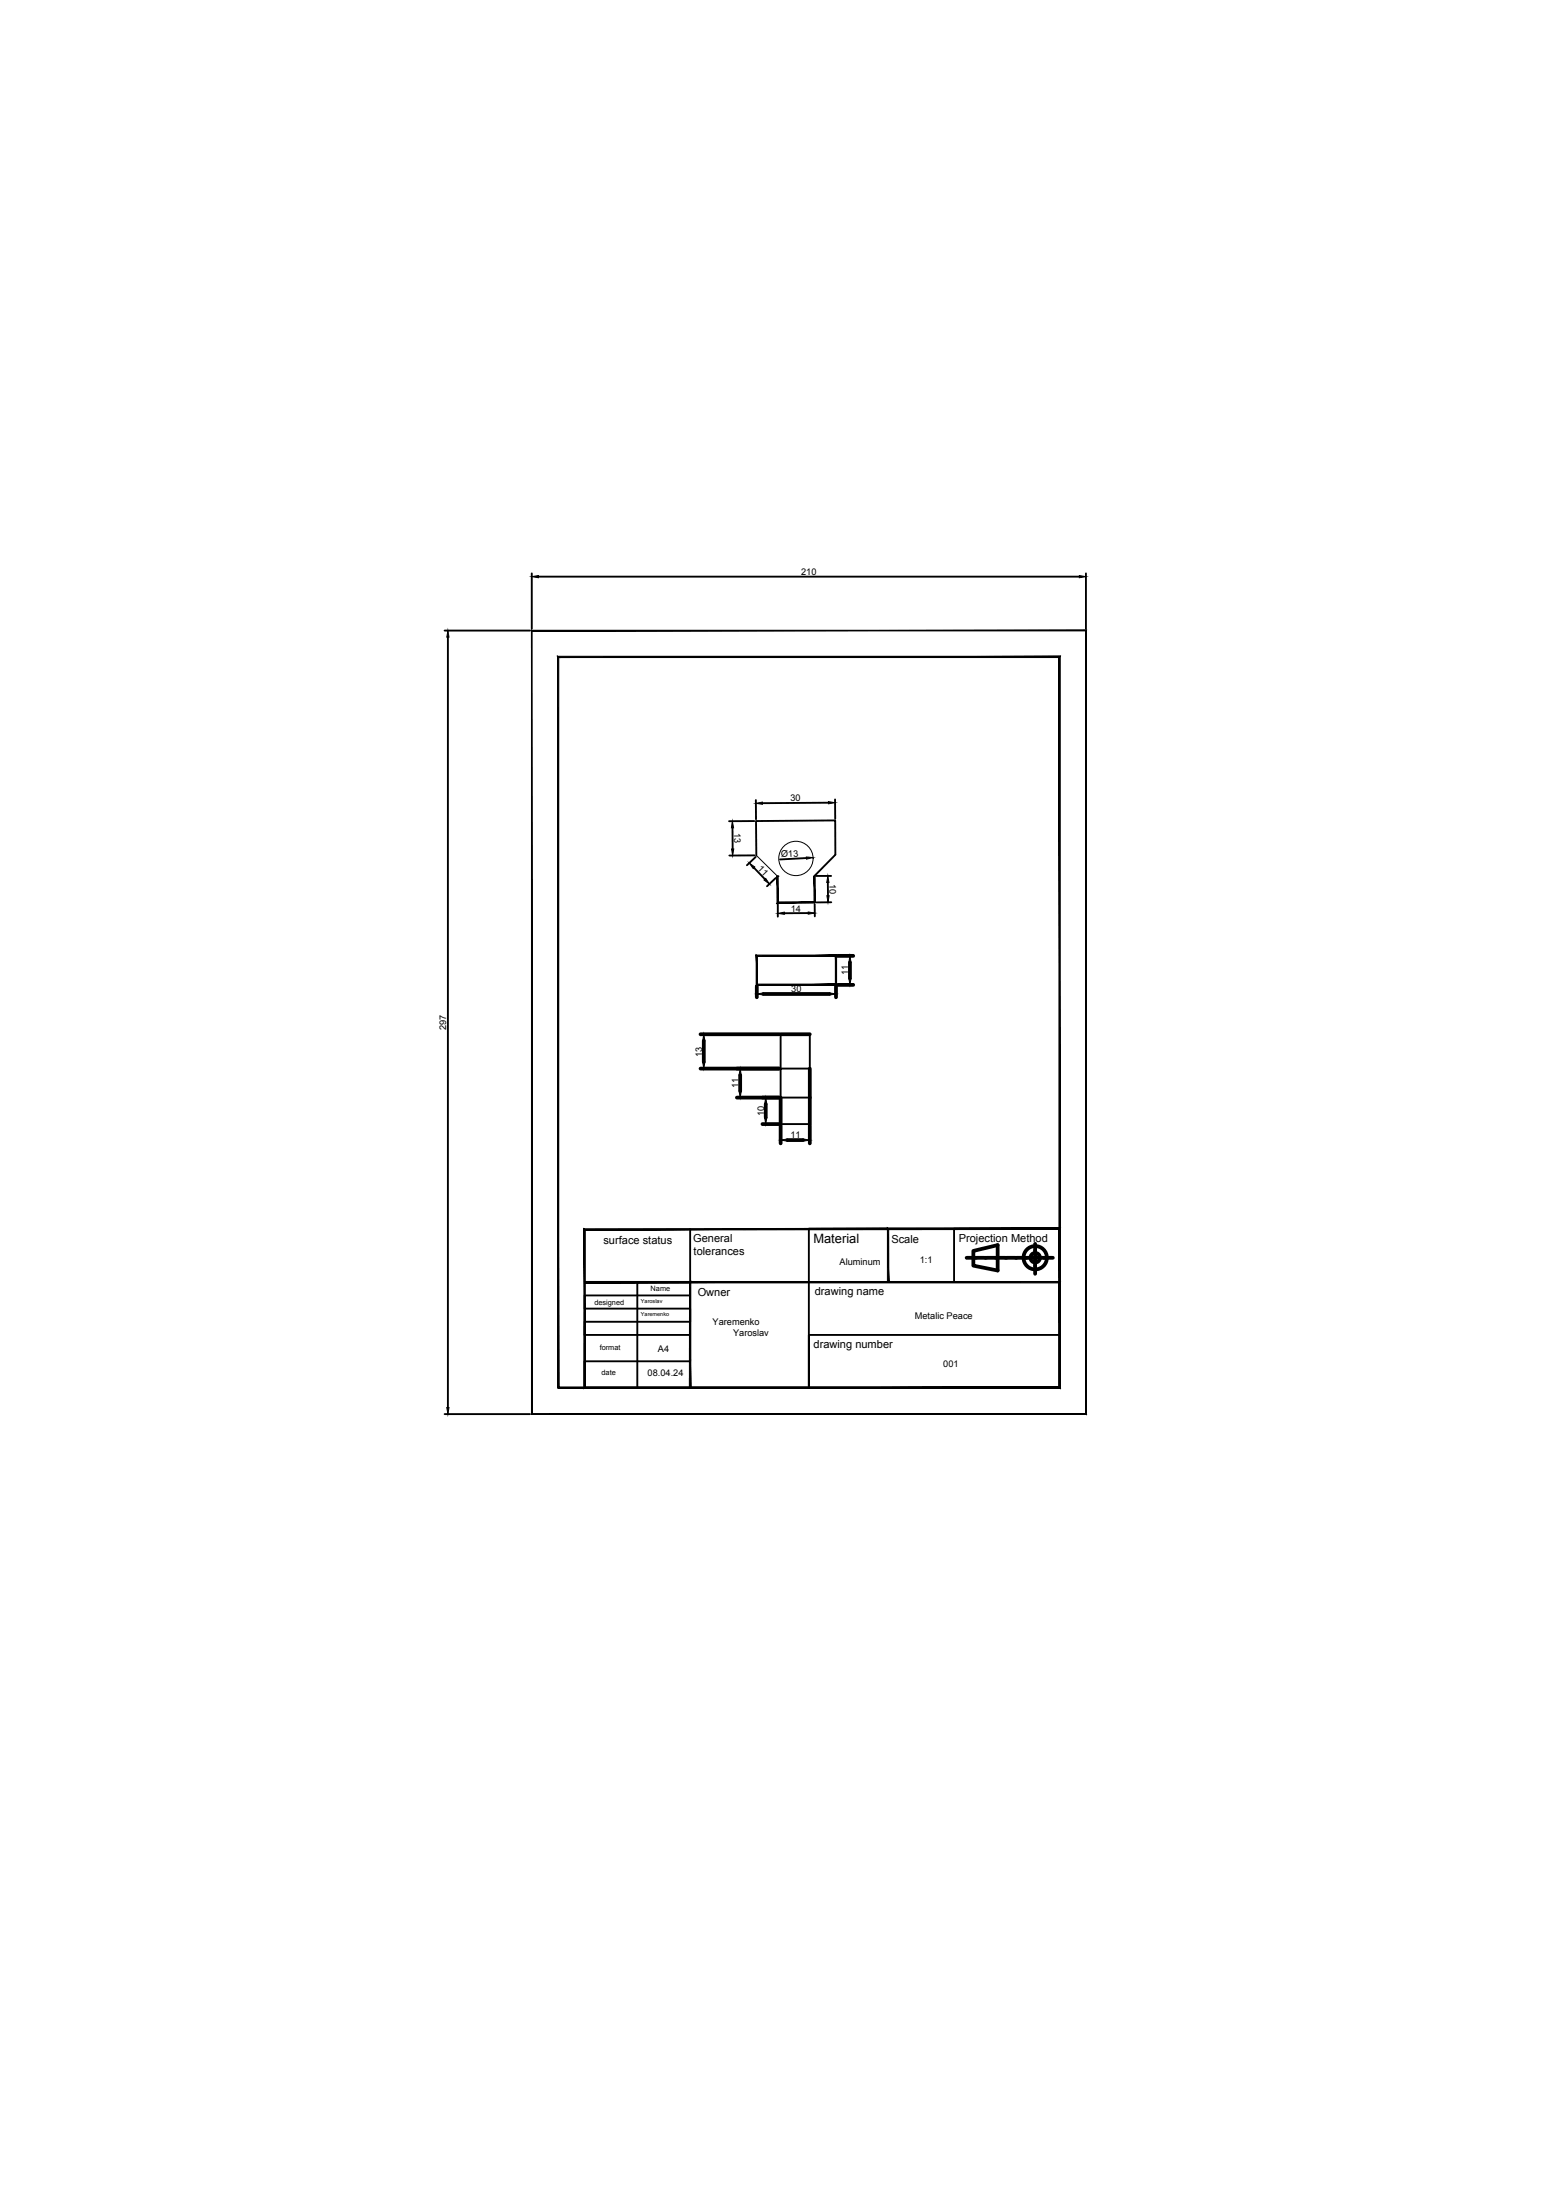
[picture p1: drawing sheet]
<svg xmlns="http://www.w3.org/2000/svg" width="210mm" height="297mm" viewBox="0 0 210 297" stroke-linecap="round" stroke-linejoin="round" font-family="sans-serif">
<!-- layer: 0 -->
<g fill="#000" stroke="#000" stroke-width=".13">
<path d="M71.8 77.9l.9-.2v.3zM145.7 77.7l.9 .2-.9 .1zM60.5 85.1l.1 .9h-.3zM98.9 110.9l.1 .9h-.3zM98.7 114.6h.3l-.1 .9zM101.1 116.5l.8 .6-.2 .2zM102 108.5l.9-.2v.3zM103.1 118.8l.3-.2 .5 .8zM108.8 115.7l.9 .1-.8 .2zM111.8 108.2l.9 .2-.9 .1zM111.7 118.3l.2 .9h-.3zM102.2 134.2l.8-.1v.3z"/>
<path d="M105 123.3l.9-.1v.3zM109.1 123.1l.9 .2-.9 .1zM111.6 120.9h.3l-.1 .9zM112 134.1l.8 .1-.8 .2zM114.7 129.1l.2 .8h-.3zM114.6 132.1h.3l-.2 .9zM95 139.6l.2 .9h-.3zM94.9 143.4h.3l-.2 .9zM99.9 144.3l.2 .9h-.3zM99.8 147.3h.3l-.2 .9zM103.4 148.2l.1 .9h-.3zM103.2 150.9h.3l-.1 .9z"/>
<path d="M105.4 153.9l.9-.1v.3zM108.4 153.8l.9 .1-.9 .2zM60.3 190h.3l-.1 .9z"/>
<path d="M102.1 129l.1 .1 10.7-.1zM102.2 129.1l10.7-.1-.1 .1zM112.9 129l-.1 .1 .1 4zM112.8 129.1l.1 4-.1-.2zM102.1 133.1h10.8l-.1-.2zM102.2 132.9h10.6l-10.7 .2zM102.1 129v4.1l.1-.2zM102.1 129l.1 .1v3.8z"/>
<path d="M109.9 118.3v3.5h.2zM109.9 118.3h.1l.1 3.5z"/>
<path d="M104.9 122l5.1-.1v-.1zM104.9 122l.2-.2h4.9zM104.9 118.3v3.7l.2-.2zM104.9 118.3h.1l.1 3.5z"/>
<path d="M78.9 173v.2l14.3-.2zM78.9 173.2l14.3-.2-.1 .2zM93.2 173l-.1 .2 .1 14.2zM93.1 173.2l.1 14.2h-.1z"/>
<path d="M120 166h23v-.2zM119.8 165.8h23.2l-23 .2zM119.8 165.8l.2 7.2v-7zM119.8 165.8l.2 7.2h-.2z"/>
<path d="M71.8 190.9v.1l74.7-.1zM71.8 191l74.7-.1 .1 .1zM146.5 85.2v105.7l.1 .1zM146.5 85.2l.1-.1v105.9zM71.8 85.2h74.7l.1-.1zM71.7 85.1h74.9l-74.8 .1zM71.7 85.1l.1 105.8v-105.7zM71.7 85.1l.1 105.8h-.1z"/>
<path d="M75.3 187.3v.2l67.6-.2zM75.3 187.5l67.6-.2 .2 .2zM142.9 88.8v98.5l.2 .2zM142.9 88.8l.2-.2v98.9zM75.4 88.8h67.5l.2-.2zM75.3 88.6h67.8l-67.7 .2zM75.3 88.6l.1 98.8v-98.6zM75.3 88.6l.1 98.8h-.1z"/>
<path d="M142.9 173.2v14.2h.2zM143.1 173v14.4l-.2-14.2zM78.9 173.2h64l.2-.2zM78.9 173h64.2l-64.2 .2z"/>
<path d="M78.8 187.5h64.2v-.2zM78.8 187.5l.2-.2h64zM78.8 165.9v21.6l.2-.2zM78.8 165.9l.2 .2v21.2zM78.8 165.9l.2 .2 64.1-.3zM79 166.1l64.1-.3-.2 .2zM143.1 165.8l-.2 .2 .2 21.4zM142.9 166l.2 21.4h-.2z"/>
</g>
<g fill="none" stroke="#000" stroke-width=".25">
<path d="M71.8 77.4v7.5M72.7 77.9h73M146.6 77.4v7.5M60 85.1h11.6M60.5 86v104M98.9 111.8v2.8M101.8 117.2l1.5 1.5M101.8 110.9h-3.4M101.9 115.5h-3.4M102 115.7l-1.2 1.1M102 108l.1 2.6M102.1 115.5v-4.6l10.6-.1 .1 4.6-2.9 2.9"/>
<path d="M104.7 118.5l-1.2 1.2M105 118.3h.1M108.8 115.9l-3.5 .1M110.2 118.3h2M111.7 119.2l.1 1.7M111.8 108.4h-8.9M112.7 107.9v2.7M105 122.1v1.7M105.4 139.6v4.7M109.1 123.3h-3.2M109.3 139.6v4.7h-3.9v3.9h3.9M110 122.1v1.6"/>
<path d="M112.2 121.8h-2M105.4 151.8h3.9M86 173.1v14.3M93.2 174.9h-14.3v1.8h14.3v1.8h-14.3v1.7h14.2l.1 3.6h-14.3v3.6M93.2 166v7.1M100.3 166l19.6-.1h-10.7v21.5v-7.2h33.8M143 165.9h-14.2v7.1M60 190.9h11.6"/>
</g>
<g fill="none" stroke="#000" stroke-width=".13">
<path d="M102.1 115.5l2.9 2.8"/>
<circle cx="107.4" cy="115.9" r="2.32"/>
</g>
<g fill="none" stroke="#000" stroke-width=".51">
<path d="M94.6 139.6h10.6M102.2 133.2v1.4M103 134.2h9M105.4 139.6h3.9M112.8 133.2v1.4M113.1 129.1h2.1M113.1 133h2.1M114.7 129.9v2.2M94.6 144.3h10.6M95 140.5v2.9M99.5 148.2h5.7M99.9 145.2v2.1"/>
<path d="M102.9 151.8h2.3M103.4 149.1v1.8M105.4 148.2v3.6M105.4 152v2.4M106.3 153.9h2.1M109.3 144.3v7.5M109.3 152v2.4M130.5 169.8h1.1M131.4 168.9l3.3-.8v3.4l-3.3-.6zM131.7 169.8h.1M131.8 169.8h1.2M133 169.8h.1"/>
<path d="M133.1 169.8h1.2M134.4 169.8h.1M134.5 169.8h1.2M135.7 169.8h.1M135.9 169.8h1.2M137.1 169.8h.1M137.3 169.8h1.1M138.5 169.8h.1M138.6 169.8h2.2M139.7 167.9v.9M139.7 168.9h.1M139.7 169v1.8"/>
<path d="M139.7 170.9h.1M139.7 171v1M140.9 169.8h.1M141 169.8h1.1"/>
<circle cx="139.7" cy="169.8" r="1.58"/>
<circle cx="139.7" cy="169.8" r=".65"/>
</g>
<text font-size="1.7" x="109.8" y="167.8">Material</text>
<g font-size="1.5">
<text x="81.5" y="167.9">surface status</text>
<text x="93.6" y="167.7">General</text>
<text x="120.3" y="167.8">Scale</text>
<text x="129.4" y="167.6">Projection Method</text>
<text x="93.6" y="169.5">tolerances</text>
<text x="94.2" y="175">Owner</text>
<text x="110" y="174.8">drawing name</text>
<text x="109.8" y="182">drawing number</text>
</g>
<g font-size="1.2">
<text x="108.1" y="77.6">210</text>
<text x="99.1" y="112.5" transform="rotate(89 99.1 112.5)">13</text>
<text x="106.7" y="108.2" transform="rotate(-1 106.7 108.2)">30</text>
<text x="102.2" y="117.3" transform="rotate(46 102.2 117.3)">11</text>
<text x="105.4" y="115.8" transform="rotate(-3 105.4 115.8)">Ø13</text>
<text x="112" y="119.3" transform="rotate(90 112 119.3)">10</text>
<text x="106.8" y="123.1">14</text>
<text x="114.5" y="131.7" transform="rotate(-90 114.5 131.7)">11</text>
<text x="106.8" y="134">30</text>
<text x="60.2" y="139.1" transform="rotate(-90 60.2 139.1)">297</text>
<text x="94.8" y="142.7" transform="rotate(-90 94.8 142.7)">13</text>
<text x="99.7" y="146.9" transform="rotate(-90 99.7 146.9)">11</text>
<text x="103.1" y="150.7" transform="rotate(-90 103.1 150.7)">10</text>
<text x="106.7" y="153.7">11</text>
<text x="113.3" y="170.8">Aluminum</text>
<text x="124.1" y="170.5">1:1</text>
<text x="96.2" y="178.9">Yaremenko</text>
<text x="123.5" y="178">Metalic Peace</text>
<text x="87.4" y="185.9">08.04.24</text>
<text x="88.8" y="182.5">A4</text>
<text x="99" y="180.3">Yaroslav</text>
<text x="127.3" y="184.6">001</text>
</g>
<g font-size="1">
<text x="80.2" y="176.2">designed</text>
<text x="87.8" y="174.3">Name</text>
<text x="80.9" y="182.3">format</text>
<text x="81.2" y="185.7">date</text>
</g>
<g font-size=".7">
<text x="86.5" y="175.9">Yaroslav</text>
<text x="86.5" y="177.7">Yaremenko</text>
</g>
</svg>
